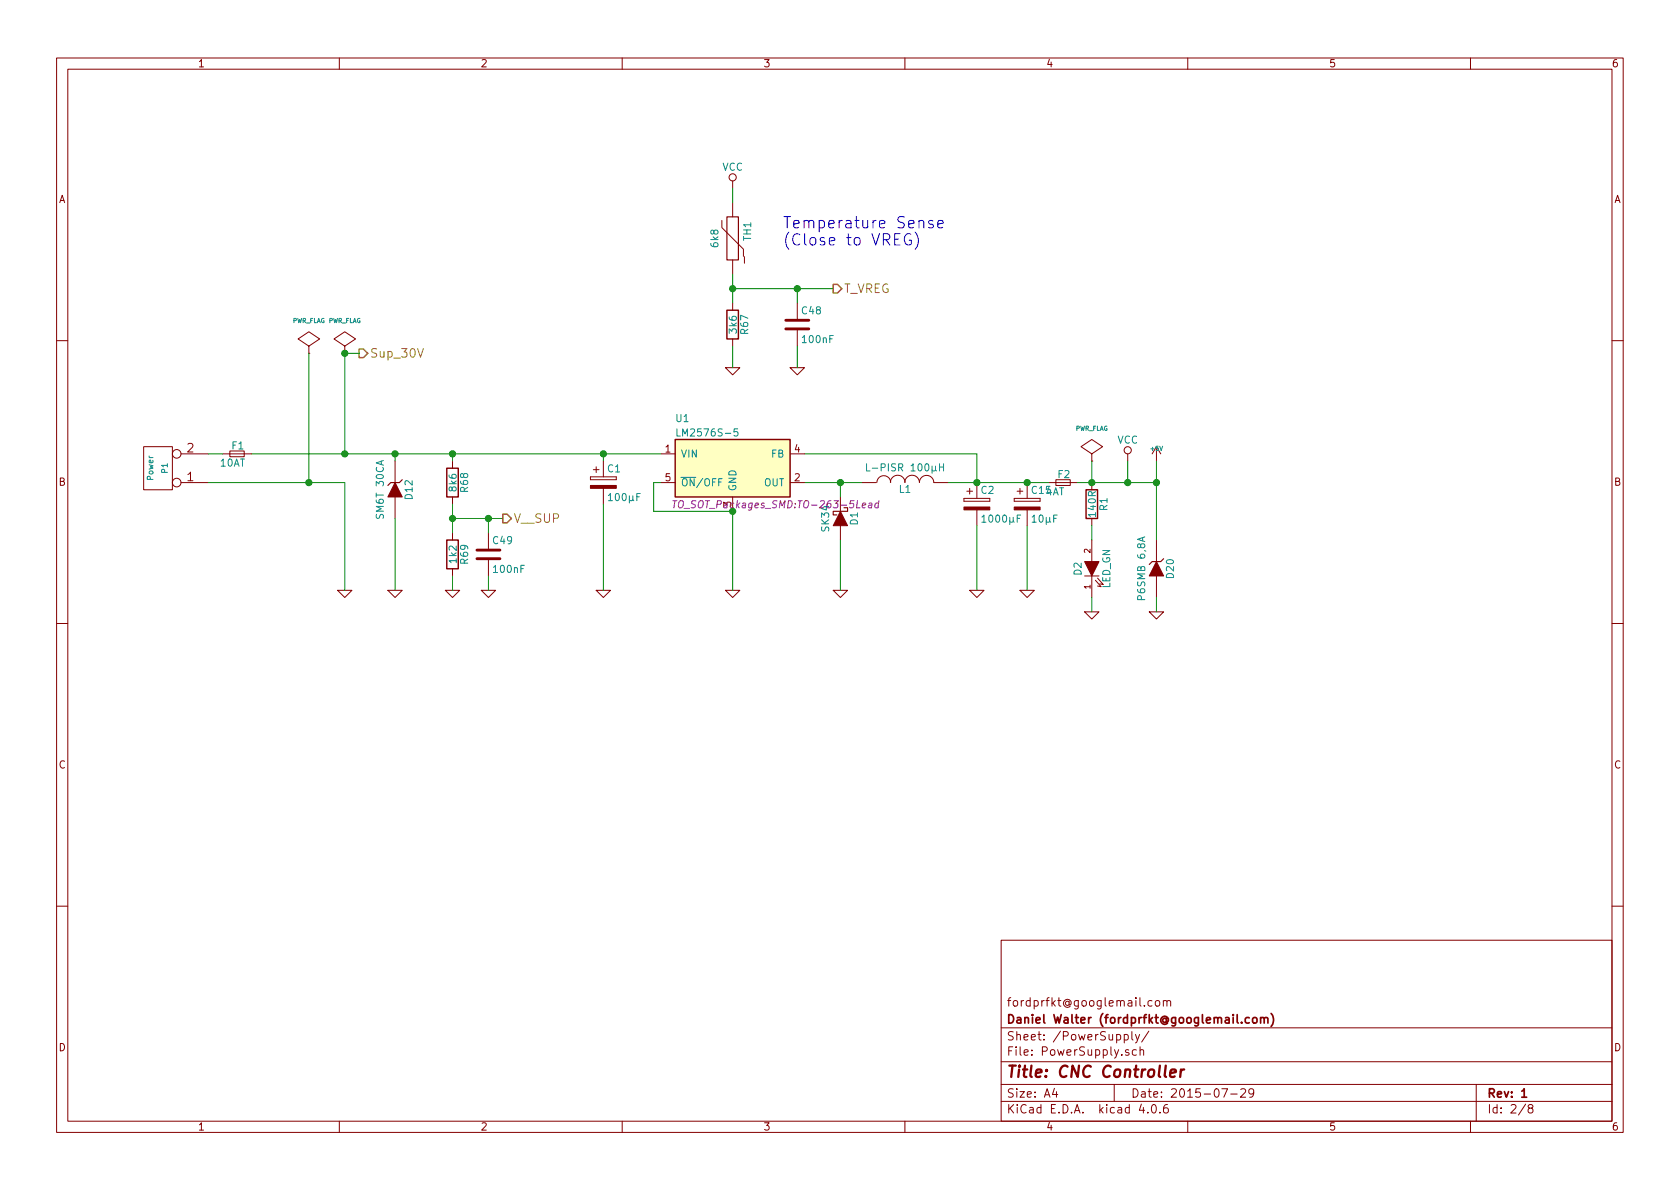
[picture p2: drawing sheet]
EESchema Schematic File Version 2
LIBS:StepperController-rescue
LIBS:74xgxx
LIBS:74xx
LIBS:ac-dc
LIBS:actel
LIBS:adc-dac
LIBS:Altera
LIBS:analog_devices
LIBS:analog_switches
LIBS:atmel
LIBS:audio
LIBS:bbd
LIBS:brooktre
LIBS:cmos_ieee
LIBS:cmos4000
LIBS:conn
LIBS:contrib
LIBS:cypress
LIBS:dc-dc
LIBS:device
LIBS:digital-audio
LIBS:diode
LIBS:display
LIBS:dsp
LIBS:elec-unifil
LIBS:ESD_Protection
LIBS:ftdi
LIBS:gennum
LIBS:graphic
LIBS:hc11
LIBS:intel
LIBS:interface
LIBS:ir
LIBS:Lattice
LIBS:linear
LIBS:logo
LIBS:maxim
LIBS:memory
LIBS:microchip
LIBS:microchip_dspic33dsc
LIBS:microchip_pic10mcu
LIBS:microchip_pic12mcu
LIBS:microchip_pic16mcu
LIBS:microchip_pic18mcu
LIBS:microchip_pic32mcu
LIBS:microcontrollers
LIBS:motor_drivers
LIBS:motorola
LIBS:msp430
LIBS:nordicsemi
LIBS:nxp_armmcu
LIBS:onsemi
LIBS:opto
LIBS:Oscillators
LIBS:philips
LIBS:power
LIBS:Power_Management
LIBS:powerint
LIBS:pspice
LIBS:references
LIBS:regul
LIBS:relays
LIBS:rfcom
LIBS:sensors
LIBS:silabs
LIBS:siliconi
LIBS:stm8
LIBS:stm32
LIBS:supertex
LIBS:switches
LIBS:texas
LIBS:transf
LIBS:transistors
LIBS:ttl_ieee
LIBS:valves
LIBS:video
LIBS:Worldsemi
LIBS:Xicor
LIBS:xilinx
LIBS:Zilog
LIBS:StepperController-cache
EELAYER 25 0
EELAYER END
$Descr A4 11693 8268
encoding utf-8
Sheet 2 8
Title "CNC Controller"
Date "2015-07-29"
Rev "1"
Comp "Daniel Walter (fordprfkt@googlemail.com)"
Comment1 "fordprfkt@googlemail.com"
Comment2 ""
Comment3 ""
Comment4 ""
$EndDescr
$Comp
L CONN_2 P1
U 1 1
P 1100 3250
F 0 "P1" V 1050 3250 40  0000 C CNN
F 1 "Power" V 1150 3250 40  0000 C CNN
F 2 "w_conn_screw:mors_2p" H 1100 3250 60  0001 C CNN
F 3 "" H 1100 3250 60  0000 C CNN
	1    1100 3250
	-1   0    0    1   
$EndComp
$Comp
L CP C1
U 1 1
P 4200 3350
F 0 "C1" H 4225 3450 50  0000 L CNN
F 1 "100µF" H 4225 3250 50  0000 L CNN
F 2 "Capacitors_SMD:c_elec_8x10.5" H 4238 3200 30  0001 C CNN
F 3 "" H 4200 3350 60  0000 C CNN
	1    4200 3350
	1    0    0    -1  
$EndComp
$Comp
L CP C2
U 1 1
P 6800 3500
F 0 "C2" H 6825 3600 50  0000 L CNN
F 1 "1000µF" H 6825 3400 50  0000 L CNN
F 2 "Capacitors_ThroughHole:C_Radial_D16_L25_P7.5" H 6838 3350 30  0001 C CNN
F 3 "" H 6800 3500 60  0000 C CNN
	1    6800 3500
	1    0    0    -1  
$EndComp
$Comp
L GND-RESCUE-StepperController #PWR01
U 1 1
P 2400 4100
F 0 "#PWR01" H 2400 4100 30  0001 C CNN
F 1 "GND" H 2400 4030 30  0001 C CNN
F 2 "" H 2400 4100 60  0000 C CNN
F 3 "" H 2400 4100 60  0000 C CNN
	1    2400 4100
	1    0    0    -1  
$EndComp
$Comp
L GND-RESCUE-StepperController #PWR02
U 1 1
P 4200 4100
F 0 "#PWR02" H 4200 4100 30  0001 C CNN
F 1 "GND" H 4200 4030 30  0001 C CNN
F 2 "" H 4200 4100 60  0000 C CNN
F 3 "" H 4200 4100 60  0000 C CNN
	1    4200 4100
	1    0    0    -1  
$EndComp
$Comp
L GND-RESCUE-StepperController #PWR03
U 1 1
P 5850 4100
F 0 "#PWR03" H 5850 4100 30  0001 C CNN
F 1 "GND" H 5850 4030 30  0001 C CNN
F 2 "" H 5850 4100 60  0000 C CNN
F 3 "" H 5850 4100 60  0000 C CNN
	1    5850 4100
	1    0    0    -1  
$EndComp
$Comp
L GND-RESCUE-StepperController #PWR04
U 1 1
P 6800 4100
F 0 "#PWR04" H 6800 4100 30  0001 C CNN
F 1 "GND" H 6800 4030 30  0001 C CNN
F 2 "" H 6800 4100 60  0000 C CNN
F 3 "" H 6800 4100 60  0000 C CNN
	1    6800 4100
	1    0    0    -1  
$EndComp
$Comp
L +5V #PWR05
U 1 1
P 8050 3200
F 0 "#PWR05" H 8050 3290 20  0001 C CNN
F 1 "+5V" H 8050 3290 30  0000 C CNN
F 2 "" H 8050 3200 60  0000 C CNN
F 3 "" H 8050 3200 60  0000 C CNN
	1    8050 3200
	1    0    0    -1  
$EndComp
Wire Wire Line
	2400 3350 2400 4100
Wire Wire Line
	4200 3500 4200 4100
Wire Wire Line
	5600 3350 6000 3350
Connection ~ 5850 3350
Wire Wire Line
	6800 3650 6800 4100
Connection ~ 6800 3350
Wire Wire Line
	6800 3150 6800 3350
$Comp
L LED D2
U 1 1
P 7600 3950
F 0 "D2" H 7600 4050 50  0000 C CNN
F 1 "LED_GN" H 7600 3850 50  0000 C CNN
F 2 "LEDs:LED_0805" H 7600 3950 60  0001 C CNN
F 3 "" H 7600 3950 60  0000 C CNN
	1    7600 3950
	0    -1   -1   0   
$EndComp
$Comp
L R R1
U 1 1
P 7600 3500
F 0 "R1" V 7680 3500 50  0000 C CNN
F 1 "140R" V 7600 3500 50  0000 C CNN
F 2 "Resistors_SMD:R_0805_HandSoldering" V 7530 3500 30  0001 C CNN
F 3 "" H 7600 3500 30  0000 C CNN
	1    7600 3500
	1    0    0    -1  
$EndComp
$Comp
L GND-RESCUE-StepperController #PWR06
U 1 1
P 7600 4250
F 0 "#PWR06" H 7600 4250 30  0001 C CNN
F 1 "GND" H 7600 4180 30  0001 C CNN
F 2 "" H 7600 4250 60  0000 C CNN
F 3 "" H 7600 4250 60  0000 C CNN
	1    7600 4250
	1    0    0    -1  
$EndComp
Connection ~ 7600 3350
Wire Wire Line
	7600 3650 7600 3750
Wire Wire Line
	7600 4150 7600 4250
Text HLabel 2500 2450 2    60   Output ~ 0
Sup_30V
Wire Wire Line
	2400 2450 2500 2450
Wire Wire Line
	4600 3350 4550 3350
Wire Wire Line
	4550 3350 4550 3550
$Comp
L D_Schottky D1
U 1 1
P 5850 3600
F 0 "D1" H 5850 3700 50  0000 C CNN
F 1 "SK34" H 5850 3500 50  0000 C CNN
F 2 "w_smd_diode:do214ac" H 5850 3600 60  0001 C CNN
F 3 "" H 5850 3600 60  0000 C CNN
	1    5850 3600
	0    1    1    0   
$EndComp
$Comp
L INDUCTOR L1
U 1 1
P 6300 3350
F 0 "L1" V 6250 3350 50  0000 C CNN
F 1 "L-PISR 100µH" V 6400 3350 50  0000 C CNN
F 2 "Choke_SMD:Choke_SMD_PISR_Handsoldering_FASTRON" H 6300 3350 60  0001 C CNN
F 3 "" H 6300 3350 60  0000 C CNN
	1    6300 3350
	0    -1   -1   0   
$EndComp
$Comp
L GND-RESCUE-StepperController #PWR07
U 1 1
P 5100 4100
F 0 "#PWR07" H 5100 4100 30  0001 C CNN
F 1 "GND" H 5100 4030 30  0001 C CNN
F 2 "" H 5100 4100 60  0000 C CNN
F 3 "" H 5100 4100 60  0000 C CNN
	1    5100 4100
	1    0    0    -1  
$EndComp
Wire Wire Line
	2400 3150 2400 2450
$Comp
L PWR_FLAG #FLG08
U 1 1
P 2400 2450
F 0 "#FLG08" H 2400 2720 30  0001 C CNN
F 1 "PWR_FLAG" H 2400 2680 30  0000 C CNN
F 2 "" H 2400 2450 60  0000 C CNN
F 3 "" H 2400 2450 60  0000 C CNN
	1    2400 2450
	1    0    0    -1  
$EndComp
$Comp
L ZENER D12
U 1 1
P 2750 3400
F 0 "D12" H 2750 3500 50  0000 C CNN
F 1 "SM6T 30CA" H 2750 3300 50  0000 C CNN
F 2 "w_smd_diode:do214aa" H 2750 3400 60  0001 C CNN
F 3 "" H 2750 3400 60  0000 C CNN
	1    2750 3400
	0    1    1    0   
$EndComp
$Comp
L GND-RESCUE-StepperController #PWR09
U 1 1
P 2750 4100
F 0 "#PWR09" H 2750 4100 30  0001 C CNN
F 1 "GND" H 2750 4030 30  0001 C CNN
F 2 "" H 2750 4100 60  0000 C CNN
F 3 "" H 2750 4100 60  0000 C CNN
	1    2750 4100
	1    0    0    -1  
$EndComp
Wire Wire Line
	2750 3600 2750 4100
Wire Wire Line
	5850 3450 5850 3350
$Comp
L F_Small F2
U 1 1
P 7400 3350
F 0 "F2" H 7360 3410 50  0000 L CNN
F 1 "4AT" H 7280 3290 50  0000 L CNN
F 2 "Resistors_ThroughHole:R_Axial_DIN0207_L6.3mm_D2.5mm_P10.16mm_Horizontal" H 7400 3350 50  0001 C CNN
F 3 "" H 7400 3350 50  0000 C CNN
	1    7400 3350
	1    0    0    -1  
$EndComp
Wire Wire Line
	1450 3350 2400 3350
Wire Wire Line
	5600 3150 6800 3150
$Comp
L GND-RESCUE-StepperController #PWR010
U 1 1
P 8050 4250
F 0 "#PWR010" H 8050 4250 30  0001 C CNN
F 1 "GND" H 8050 4180 30  0001 C CNN
F 2 "" H 8050 4250 60  0000 C CNN
F 3 "" H 8050 4250 60  0000 C CNN
	1    8050 4250
	1    0    0    -1  
$EndComp
$Comp
L ZENER D20
U 1 1
P 8050 3950
F 0 "D20" H 8050 4050 50  0000 C CNN
F 1 "P6SMB 6,8A" H 8050 3850 50  0000 C CNN
F 2 "w_smd_diode:do214aa" H 8050 3950 50  0001 C CNN
F 3 "" H 8050 3950 50  0000 C CNN
	1    8050 3950
	0    1    1    0   
$EndComp
Wire Wire Line
	8050 4250 8050 4150
Wire Wire Line
	5850 4100 5850 3750
Wire Wire Line
	6600 3350 7300 3350
Wire Wire Line
	8050 3200 8050 3750
Connection ~ 8050 3350
$Comp
L VCC #PWR011
U 1 1
P 7850 3200
F 0 "#PWR011" H 7850 3050 50  0001 C CNN
F 1 "VCC" H 7850 3350 50  0000 C CNN
F 2 "" H 7850 3200 50  0000 C CNN
F 3 "" H 7850 3200 50  0000 C CNN
	1    7850 3200
	1    0    0    -1  
$EndComp
Wire Wire Line
	7850 3350 7850 3200
Connection ~ 7850 3350
Connection ~ 2400 2450
Connection ~ 2400 3150
$Comp
L LM2576S-5 U1
U 1 1
P 5100 3250
F 0 "U1" H 4700 3600 50  0000 L CNN
F 1 "LM2576S-5" H 4700 3500 50  0000 L CNN
F 2 "TO_SOT_Packages_SMD:TO-263-5Lead" H 5400 3000 50  0000 C CIN
F 3 "" H 5100 3250 50  0000 C CNN
	1    5100 3250
	1    0    0    -1  
$EndComp
Wire Wire Line
	4550 3550 5100 3550
Wire Wire Line
	5100 3550 5100 4100
Connection ~ 5100 3550
$Comp
L CP C15
U 1 1
P 7150 3500
F 0 "C15" H 7175 3600 50  0000 L CNN
F 1 "10µF" H 7175 3400 50  0000 L CNN
F 2 "Capacitors_SMD:C_0805_HandSoldering" H 7188 3350 30  0001 C CNN
F 3 "" H 7150 3500 60  0000 C CNN
	1    7150 3500
	1    0    0    -1  
$EndComp
Connection ~ 7150 3350
Wire Wire Line
	7500 3350 8050 3350
$Comp
L GND-RESCUE-StepperController #PWR012
U 1 1
P 7150 4100
F 0 "#PWR012" H 7150 4100 30  0001 C CNN
F 1 "GND" H 7150 4030 30  0001 C CNN
F 2 "" H 7150 4100 60  0000 C CNN
F 3 "" H 7150 4100 60  0000 C CNN
	1    7150 4100
	1    0    0    -1  
$EndComp
Wire Wire Line
	7150 3650 7150 4100
$Comp
L PWR_FLAG #FLG013
U 1 1
P 2150 2450
F 0 "#FLG013" H 2150 2720 30  0001 C CNN
F 1 "PWR_FLAG" H 2150 2680 30  0000 C CNN
F 2 "" H 2150 2450 60  0000 C CNN
F 3 "" H 2150 2450 60  0000 C CNN
	1    2150 2450
	1    0    0    -1  
$EndComp
Wire Wire Line
	2150 2450 2150 3350
Connection ~ 2150 3350
$Comp
L PWR_FLAG #FLG014
U 1 1
P 7600 3200
F 0 "#FLG014" H 7600 3470 30  0001 C CNN
F 1 "PWR_FLAG" H 7600 3430 30  0000 C CNN
F 2 "" H 7600 3200 60  0000 C CNN
F 3 "" H 7600 3200 60  0000 C CNN
	1    7600 3200
	1    0    0    -1  
$EndComp
Wire Wire Line
	7600 3350 7600 3200
$Comp
L THERMISTOR TH1
U 1 1
P 5100 1650
F 0 "TH1" V 5200 1700 50  0000 C CNN
F 1 "6k8" V 5000 1650 50  0000 C BNN
F 2 "Resistors_SMD:R_0805_HandSoldering" H 5100 1650 50  0001 C CNN
F 3 "" H 5100 1650 50  0000 C CNN
	1    5100 1650
	1    0    0    -1  
$EndComp
$Comp
L R R67
U 1 1
P 5100 2250
F 0 "R67" V 5180 2250 50  0000 C CNN
F 1 "3k6" V 5100 2250 50  0000 C CNN
F 2 "Resistors_SMD:R_0805_HandSoldering" V 5030 2250 50  0001 C CNN
F 3 "" H 5100 2250 50  0000 C CNN
	1    5100 2250
	1    0    0    -1  
$EndComp
$Comp
L VCC #PWR015
U 1 1
P 5100 1300
F 0 "#PWR015" H 5100 1150 50  0001 C CNN
F 1 "VCC" H 5100 1450 50  0000 C CNN
F 2 "" H 5100 1300 50  0000 C CNN
F 3 "" H 5100 1300 50  0000 C CNN
	1    5100 1300
	1    0    0    -1  
$EndComp
$Comp
L GND-RESCUE-StepperController #PWR016
U 1 1
P 5100 2550
F 0 "#PWR016" H 5100 2550 30  0001 C CNN
F 1 "GND" H 5100 2480 30  0001 C CNN
F 2 "" H 5100 2550 60  0000 C CNN
F 3 "" H 5100 2550 60  0000 C CNN
	1    5100 2550
	1    0    0    -1  
$EndComp
$Comp
L C C48
U 1 1
P 5550 2250
F 0 "C48" H 5575 2350 50  0000 L CNN
F 1 "100nF" H 5575 2150 50  0000 L CNN
F 2 "Capacitors_SMD:C_0805_HandSoldering" H 5588 2100 50  0001 C CNN
F 3 "" H 5550 2250 50  0000 C CNN
	1    5550 2250
	1    0    0    -1  
$EndComp
Wire Wire Line
	5100 2000 5800 2000
Connection ~ 5100 2000
Wire Wire Line
	5550 2100 5550 2000
Connection ~ 5550 2000
$Comp
L GND-RESCUE-StepperController #PWR017
U 1 1
P 5550 2550
F 0 "#PWR017" H 5550 2550 30  0001 C CNN
F 1 "GND" H 5550 2480 30  0001 C CNN
F 2 "" H 5550 2550 60  0000 C CNN
F 3 "" H 5550 2550 60  0000 C CNN
	1    5550 2550
	1    0    0    -1  
$EndComp
Text HLabel 5800 2000 2    60   Output ~ 0
T_VREG
$Comp
L R R68
U 1 1
P 3150 3350
F 0 "R68" V 3230 3350 50  0000 C CNN
F 1 "8k6" V 3150 3350 50  0000 C CNN
F 2 "Resistors_SMD:R_0805_HandSoldering" V 3080 3350 50  0001 C CNN
F 3 "" H 3150 3350 50  0000 C CNN
	1    3150 3350
	1    0    0    -1  
$EndComp
$Comp
L R R69
U 1 1
P 3150 3850
F 0 "R69" V 3230 3850 50  0000 C CNN
F 1 "1k2" V 3150 3850 50  0000 C CNN
F 2 "Resistors_SMD:R_0805_HandSoldering" V 3080 3850 50  0001 C CNN
F 3 "" H 3150 3850 50  0000 C CNN
	1    3150 3850
	1    0    0    -1  
$EndComp
$Comp
L GND-RESCUE-StepperController #PWR018
U 1 1
P 3150 4100
F 0 "#PWR018" H 3150 4100 30  0001 C CNN
F 1 "GND" H 3150 4030 30  0001 C CNN
F 2 "" H 3150 4100 60  0000 C CNN
F 3 "" H 3150 4100 60  0000 C CNN
	1    3150 4100
	1    0    0    -1  
$EndComp
Wire Wire Line
	1750 3150 4600 3150
Wire Wire Line
	2750 3200 2750 3150
Connection ~ 2750 3150
Wire Wire Line
	3150 3200 3150 3150
Connection ~ 3150 3150
Wire Wire Line
	3150 3500 3150 3700
Wire Wire Line
	3150 4100 3150 4000
Wire Wire Line
	4200 3200 4200 3150
Connection ~ 4200 3150
Wire Wire Line
	3150 3600 3500 3600
Connection ~ 3150 3600
Text HLabel 3500 3600 2    60   Output ~ 0
V__SUP
$Comp
L C C49
U 1 1
P 3400 3850
F 0 "C49" H 3425 3950 50  0000 L CNN
F 1 "100nF" H 3425 3750 50  0000 L CNN
F 2 "Capacitors_SMD:C_0805_HandSoldering" H 3438 3700 50  0001 C CNN
F 3 "" H 3400 3850 50  0000 C CNN
	1    3400 3850
	1    0    0    -1  
$EndComp
Wire Wire Line
	3400 3700 3400 3600
Connection ~ 3400 3600
$Comp
L GND-RESCUE-StepperController #PWR019
U 1 1
P 3400 4100
F 0 "#PWR019" H 3400 4100 30  0001 C CNN
F 1 "GND" H 3400 4030 30  0001 C CNN
F 2 "" H 3400 4100 60  0000 C CNN
F 3 "" H 3400 4100 60  0000 C CNN
	1    3400 4100
	1    0    0    -1  
$EndComp
Wire Wire Line
	3400 4100 3400 4000
Wire Wire Line
	5100 1300 5100 1400
Wire Wire Line
	5100 1900 5100 2100
Wire Wire Line
	5100 2400 5100 2550
Wire Wire Line
	5550 2550 5550 2400
$Comp
L F_Small F1
U 1 1
P 1650 3150
F 0 "F1" H 1610 3210 50  0000 L CNN
F 1 "10AT" H 1530 3090 50  0000 L CNN
F 2 "Fuse_Holders_and_Fuses:Fuseholder5x20_horiz_SemiClosed_Casing10x25mm" H 1650 3150 50  0001 C CNN
F 3 "" H 1650 3150 50  0000 C CNN
	1    1650 3150
	1    0    0    -1  
$EndComp
Wire Wire Line
	1450 3150 1550 3150
Text Notes 5450 1700 0    79   ~ 0
Temperature Sense\n(Close to VREG)
$EndSCHEMATC
